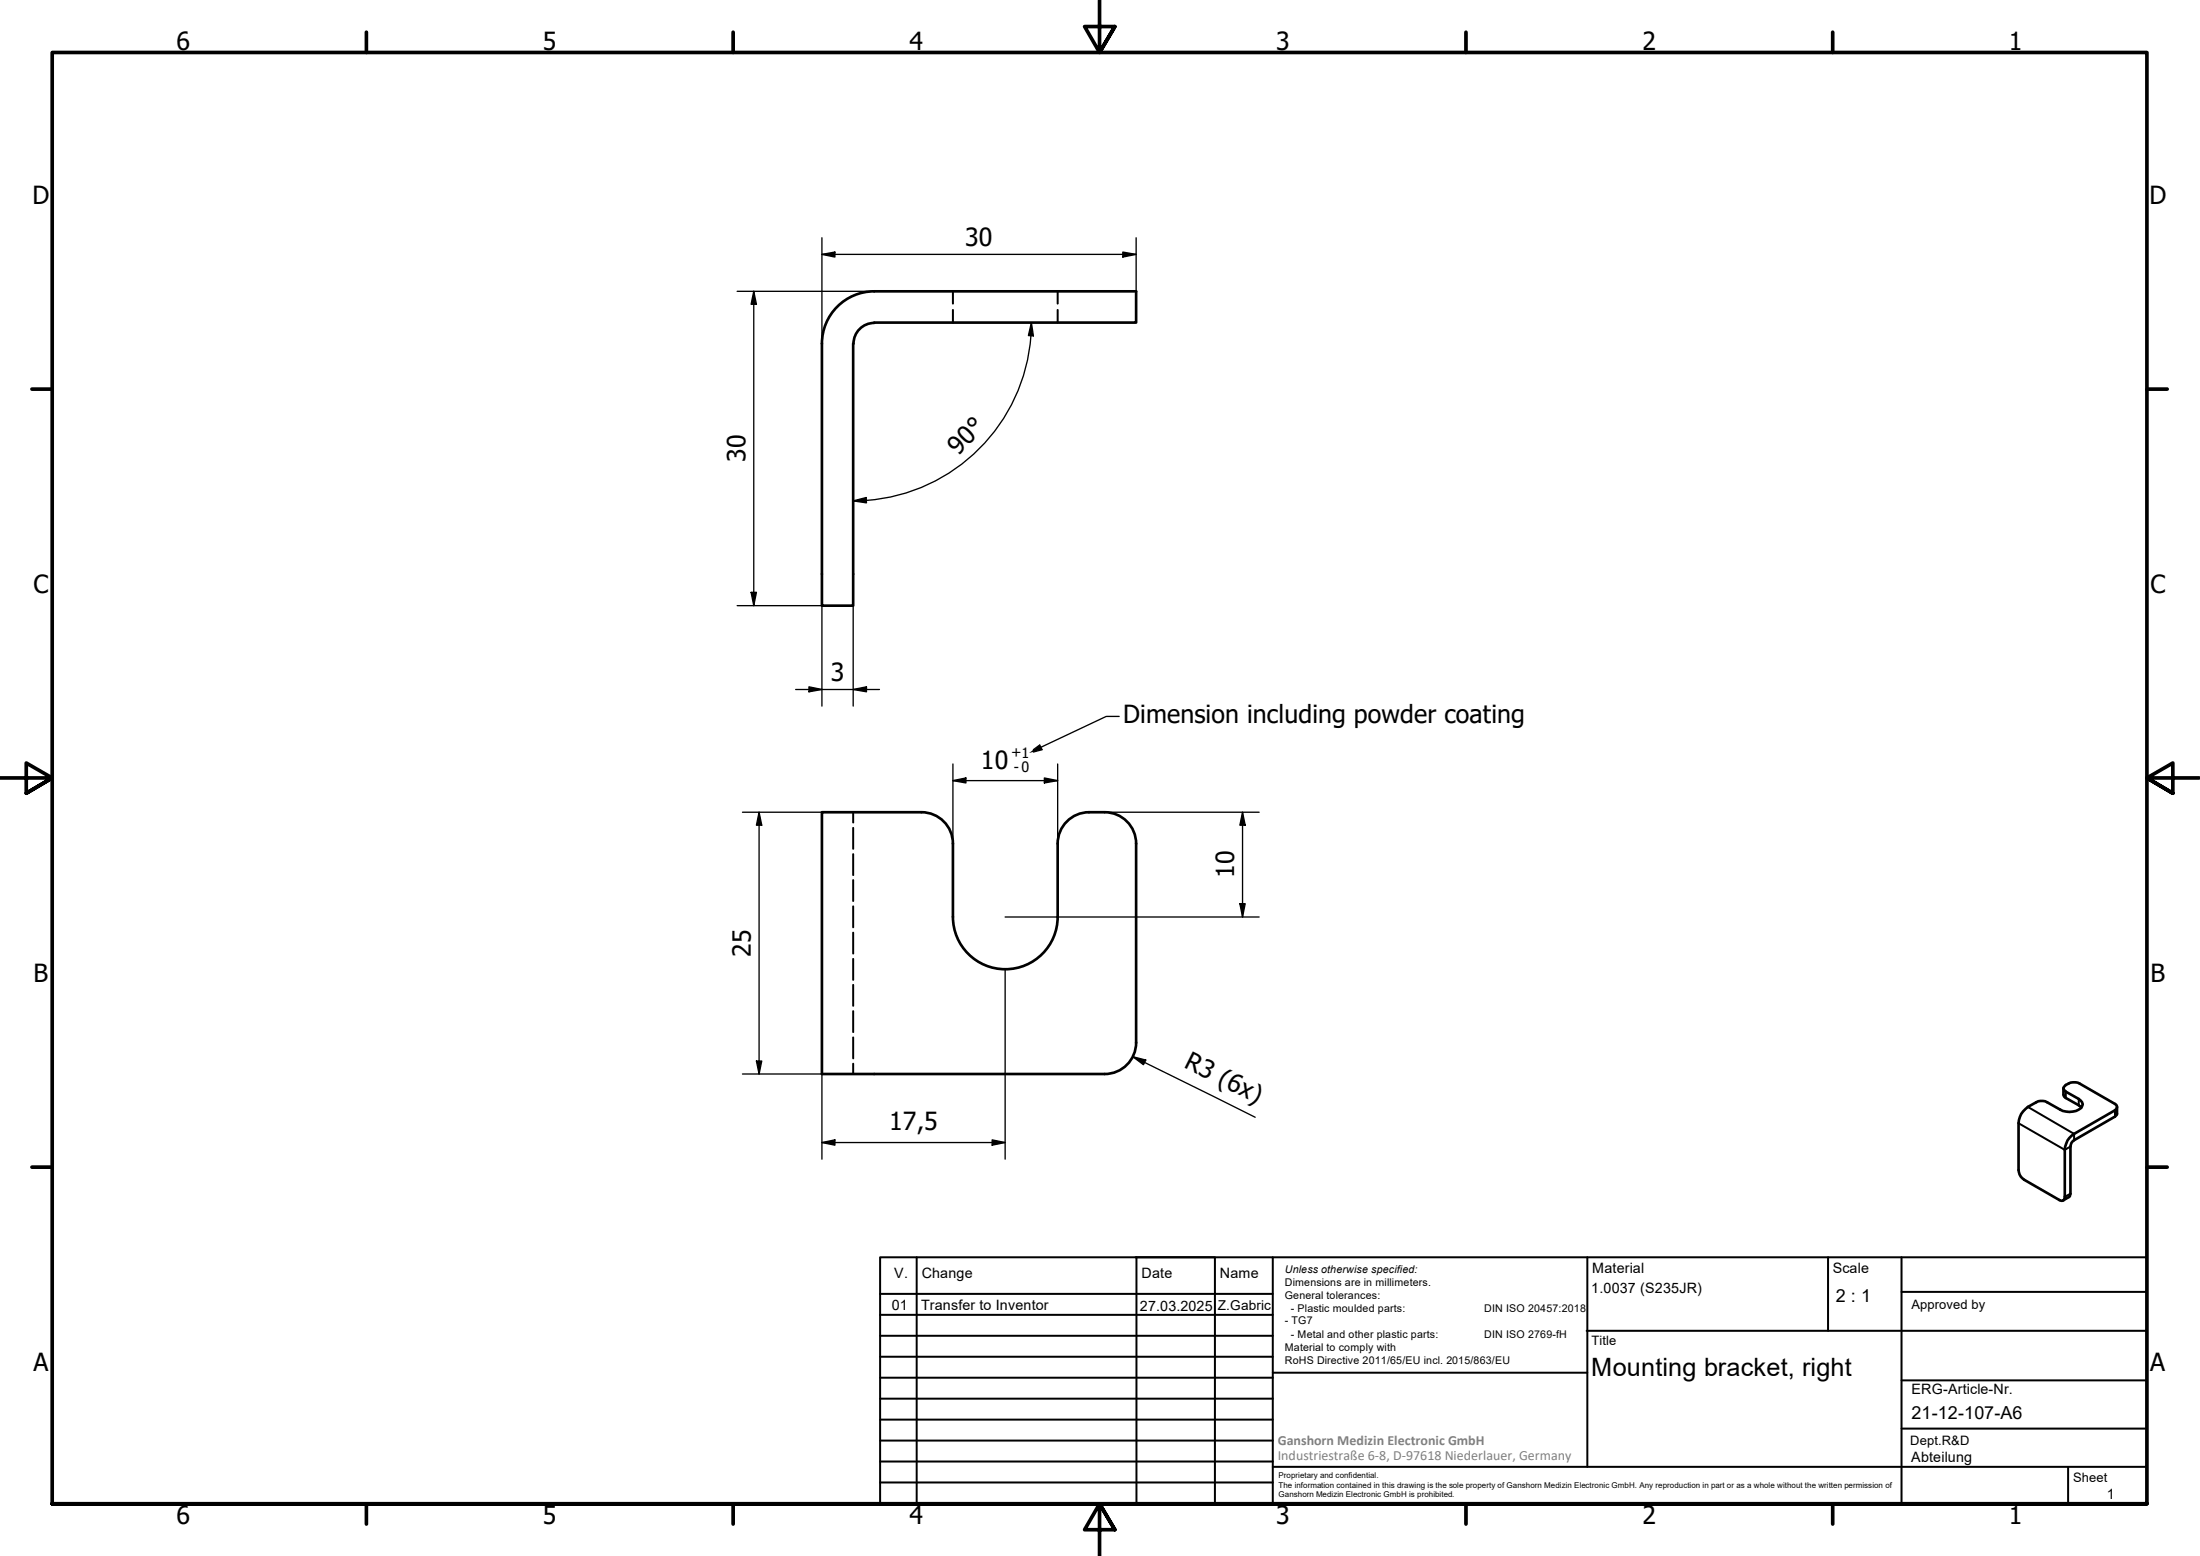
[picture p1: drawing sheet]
<svg xmlns="http://www.w3.org/2000/svg" width="420mm" height="297mm" viewBox="0 0 420 297" stroke-linecap="round" stroke-linejoin="round" font-family="sans-serif">
<!-- layer: Hidden (ISO) -->
<g fill="none" stroke="#000" stroke-width=".38">
<path d="M182 55.6v2.4M182 59.2v2.4M202 55.6v2.4M202 59.2v2.4M162.9 155.1v1.9M162.9 158v4M162.9 163.1v4M162.9 168v4M162.9 173v4M162.9 178v4M162.9 183.1v4M162.9 188v4"/>
<path d="M162.9 193v4M162.9 198v4M162.9 203.1v1.9"/>
</g>
<!-- layer: Visible (ISO) -->
<path d="M166.9 61.6h50.1v-6h-50a10 10 0 0 0-10 10v50h5.9v-50M167 61.6a4 4 0 0 0-4 4M176 155.1h-19v49.9h53.9M210.9 155.1a9.7 9.7 0 0 0-5.7 .6 6 6 0 0 0-3.2 5.4v14a10 10 0 0 1-10 9.9 10 10 0 0 1-10-10v-14a6 6 0 0 0-6-5.9M211 155.1a6 6 0 0 1 6 5.9v38a6 6 0 0 1-6 6M386.4 212.1a6.4 6.4 0 0 1 3.3-1.9h.9l2.8 1.6a3.7 3.7 0 0 0 4-.2 .89 .89 0 0 0 0-1.5l-2.9-1.7-.4-.5a1.74 1.74 0 0 1 1.8-1.3l.9 .1 .4 .2 6.7 3.8a.65 .65 0 0 1 .4 .6 .65 .65 0 0 1-.4 .6l-7.8 4.6a3.6 3.6 0 0 0-1.8 3v9l-.2 .6-.2 .1-.6-.1-6.7-3.9a2.22 2.22 0 0 1-1.1-1.8v-9a3.8 3.8 0 0 1 .9-2.3zM394.1 207.8v1.2l.2 .4 2.7 1.6 .5 .4M404.3 211.3v1.5l-.4 .4-7.8 4.5a1.41 1.41 0 0 0-.7 1.2v9l-.1 .5-1.3 .8" fill="none" stroke="#000" stroke-width=".51"/>
<!-- layer: Visible Narrow (ISO) -->
<path d="M385.5 214.4l8.8 5.1 1.1-.6M387.3 211.3l8.8 5.2v1.2M394.5 208.4v1.2M397 209.8v1.2M403.9 211.9v1.3M395.4 227.9l-1.1 .6" fill="none" stroke="#000" stroke-width=".38"/>
<!-- layer: Border (ISO) -->
<g fill="none" stroke="#000" stroke-width=".7">
<path d="M70 6.1v3.9M140 6.1v3.9M210 0v10l-2.9-4.9h5.8l-2.9 4.9 2.9-4.9M280 6.1v3.9M350 6.1v3.9M6.1 74.3h3.9M410 74.3h3.9M0 148.5h10l-5-2.8v5.7l5-2.9-5 2.9M420 148.5h-10l5-2.8v5.7l-5-2.9 5 2.9M6.1 222.8h3.9M410 222.8h3.9M10 287.1v-277.1h400v277.1h-400h400"/>
<path d="M70 287.1v3.8M140 287.1v3.8M212.9 292l-2.9-4.9 2.9 4.9h-5.8l2.9-4.9v9.9M280 287.1v3.8M350 287.1v3.8"/>
</g>
<!-- layer: TitleBlock -->
<g fill="none" stroke="#000" stroke-width=".38">
<path d="M168.1 251h75M168.1 247h75M168.1 255h75M168.1 259h75M175.1 240v47M216.9 240h15M217 240v47M232 240v47M243.1 240.1v46.9h-75v-47h241.9v47.1h-167M303 254h107M303.1 240v40M349.1 240v14"/>
<path d="M363.2 240v47.1M363.2 246.6h46.8M168.1 271h75M168.1 263h75M168.1 267h75M168.1 275h75M168.1 279h75M243.1 262.1h60M363.2 272.7h46.8M363.2 263.5h46.8M168.1 283h75M216.9 287h15"/>
<path d="M243.1 280h166.9M395 280.1v7"/>
</g>
<!-- layer: Dimension (ISO) -->
<g fill="none" stroke="#000" stroke-width=".25">
<path d="M140.8 55.6h26.1M144 55.6l.5 2.5h-1.1zM144 55.6v60M157 48.6l2.4-.5v1zM157 45.4v20.2M157 48.6h60M214.4 48.1l2.6 .5-2.6 .5zM217 45.4v10.2M196.9 64.1a34 34 0 0 1-31.4 31.4M197 61.6l.4 2.5h-1zM197 61.6l-.2 2.5M162.9 95.6l2.5-.6 .1 1z"/>
<path d="M165.5 95.5l-2.6 .1M140.8 115.6h16.2M143.4 113.1h1.1l-.5 2.5zM157 109.6v25.2M162.9 109.6v25.2M152 131.6h16M154.5 131.1l2.5 .5-2.5 .5zM162.9 131.6l2.6-.5v1zM141.8 155.1h25.1M145 155.1l.5 2.4h-1zM145 155.1v49.9M182 149l2.5-.5v1z"/>
<path d="M182 149h20M182 145.8v15.2M199.5 148.5l2.5 .5-2.5 .5zM202 145.8v15.2M210.9 155.1h29.6M237.3 155.1l.5 2.4h-1zM237.3 155.1v20M192 175.1h48.5M236.8 172.5h1l-.5 2.6zM192 185v36.3M141.8 205h25.1M144.5 202.6h1l-.5 2.4z"/>
<path d="M157 218.1l2.4-.5v1zM157 205v16.3M157 218.1h35M189.5 217.6l2.5 .5-2.5 .5zM216.3 201.7l2.5 .7-.4 .8zM216.3 201.7l23.4 11.6"/>
</g>
<g fill="#000">
<path d="M144 55.6l.5 2.5h-1.1zM157 48.6l2.4-.5v1zM214.4 48.1l2.6 .5-2.6 .5zM197 61.6l.4 2.5h-1zM162.9 95.6l2.5-.6 .1 1zM143.4 113.1h1.1l-.5 2.5zM154.5 131.1l2.5 .5-2.5 .5zM162.9 131.6l2.6-.5v1zM145 155.1l.5 2.4h-1zM182 149l2.5-.5v1zM199.5 148.5l2.5 .5-2.5 .5zM237.3 155.1l.5 2.4h-1z"/>
<path d="M236.8 172.5h1l-.5 2.6zM144.5 202.6h1l-.5 2.4zM157 218.1l2.4-.5v1zM189.5 217.6l2.5 .5-2.5 .5zM216.3 201.7l2.5 .7-.4 .8z"/>
</g>
<!-- layer: Symbol (ISO) -->
<path d="M196.5 143.7l2.1-1.5 .4 .9z" fill="#000"/>
<path d="M213.7 136.8h-2.4l-13.9 6.6M197.4 143.1l1.2-.9 .4 .9-1.6 .5" fill="none" stroke="#000" stroke-width=".25"/>
<g font-size="4.8">
<text x="33.7" y="9.6">6</text>
<text x="103.7" y="9.6">5</text>
<text x="173.7" y="9.6">4</text>
<text x="243.7" y="9.6">3</text>
<text x="313.7" y="9.6">2</text>
<text x="383.7" y="9.6">1</text>
<text x="6.2" y="38.9">D</text>
<text x="410.5" y="38.9">D</text>
<text x="184.3" y="47">30</text>
<text x="142.4" y="88.2" transform="rotate(-90 142.4 88.2)">30</text>
<text x="183" y="87" transform="rotate(-45 183 87)">90°</text>
<text x="6.4" y="113.1">C</text>
<text x="410.7" y="113.1">C</text>
<text x="158.7" y="130">3</text>
<text x="214.5" y="138.1">Dimension including powder coating</text>
<text x="187.3" y="146.8">10</text>
<text x="235.7" y="167.7" transform="rotate(-90 235.7 167.7)">10</text>
<text x="143.4" y="182.7" transform="rotate(-90 143.4 182.7)">25</text>
<text x="6.4" y="187.4">B</text>
<text x="410.7" y="187.4">B</text>
<text x="225.9" y="203.7" transform="rotate(26 225.9 203.7)">R3 (6x)</text>
<text x="169.8" y="215.8">17,5</text>
<text x="6.4" y="261.7">A</text>
<text x="303.9" y="262.6">Mounting bracket, right</text>
<text x="410.7" y="261.7">A</text>
<text x="33.7" y="290.9">6</text>
<text x="103.7" y="290.9">5</text>
<text x="173.7" y="290.9">4</text>
<text x="243.7" y="290.9">3</text>
<text x="313.7" y="290.9">2</text>
<text x="383.7" y="290.9">1</text>
</g>
<g font-size="3.4">
<text x="350.6" y="248.5">2 : 1</text>
<text x="365.1" y="270.9">21-12-107-A6</text>
</g>
<g font-size="2.7">
<text x="193.1" y="144.5">+1</text>
<text x="193.6" y="147.3">- 0</text>
<text x="170.8" y="244">V.</text>
<text x="176" y="244">Change</text>
<text x="218" y="244">Date</text>
<text x="233" y="244">Name</text>
<text x="304.1" y="243">Material</text>
<text x="350" y="243.1">Scale</text>
<text x="170.3" y="250.1">01</text>
<text x="175.9" y="250">Transfer to Inventor</text>
<text x="217.7" y="250.2">27.03.2025</text>
<text x="303.9" y="246.8">1.0037 (S235JR)</text>
<text x="365.1" y="266.1">ERG-Article-Nr.</text>
<text x="365" y="279">Abteilung</text>
<text x="402.3" y="286.2">1</text>
</g>
<g font-size="2.7" fill="#808080">
<text x="244" y="275.8">Ganshorn Medizin Electronic GmbH</text>
<text x="244" y="278.7">Industriestraße 6-8, D-97618 Niederlauer, Germany</text>
</g>
<text font-size="2.6" x="232.6" y="250">Z.Gabric</text>
<g font-size="2.5">
<text x="365.1" y="249.9">Approved by</text>
<text x="304" y="256.8">Title</text>
<text x="364.8" y="275.8">Dept.R&amp;D</text>
<text x="395.9" y="282.9">Sheet</text>
</g>
<g font-size="2">
<text x="245.4" y="242.9">Unless otherwise specified:</text>
<text x="245.4" y="245.4">Dimensions are in millimeters.</text>
<text x="245.4" y="247.9">General tolerances:</text>
<text x="246.5" y="250.4">- Plastic moulded parts:</text>
<text x="283.5" y="250.4">DIN ISO 20457:2018</text>
<text x="245.4" y="252.8">- TG7</text>
<text x="245.4" y="257.9">Material to comply with</text>
<text x="246.5" y="255.4">- Metal and other plastic parts:</text>
<text x="283.5" y="255.4">DIN ISO 2769-fH</text>
<text x="245.4" y="260.3">RoHS Directive 2011/65/EU incl. 2015/863/EU</text>
</g>
<g font-size="1.5">
<text x="244.2" y="282.2">Proprietary and confidential.</text>
<text x="244.2" y="284">The information contained in this drawing is the sole property of Ganshorn Medizin Electronic GmbH. Any reproduction in part or as a whole without the written permission of</text>
<text x="244.2" y="285.8">Ganshorn Medizin Electronic GmbH is prohibited.</text>
</g>
</svg>
